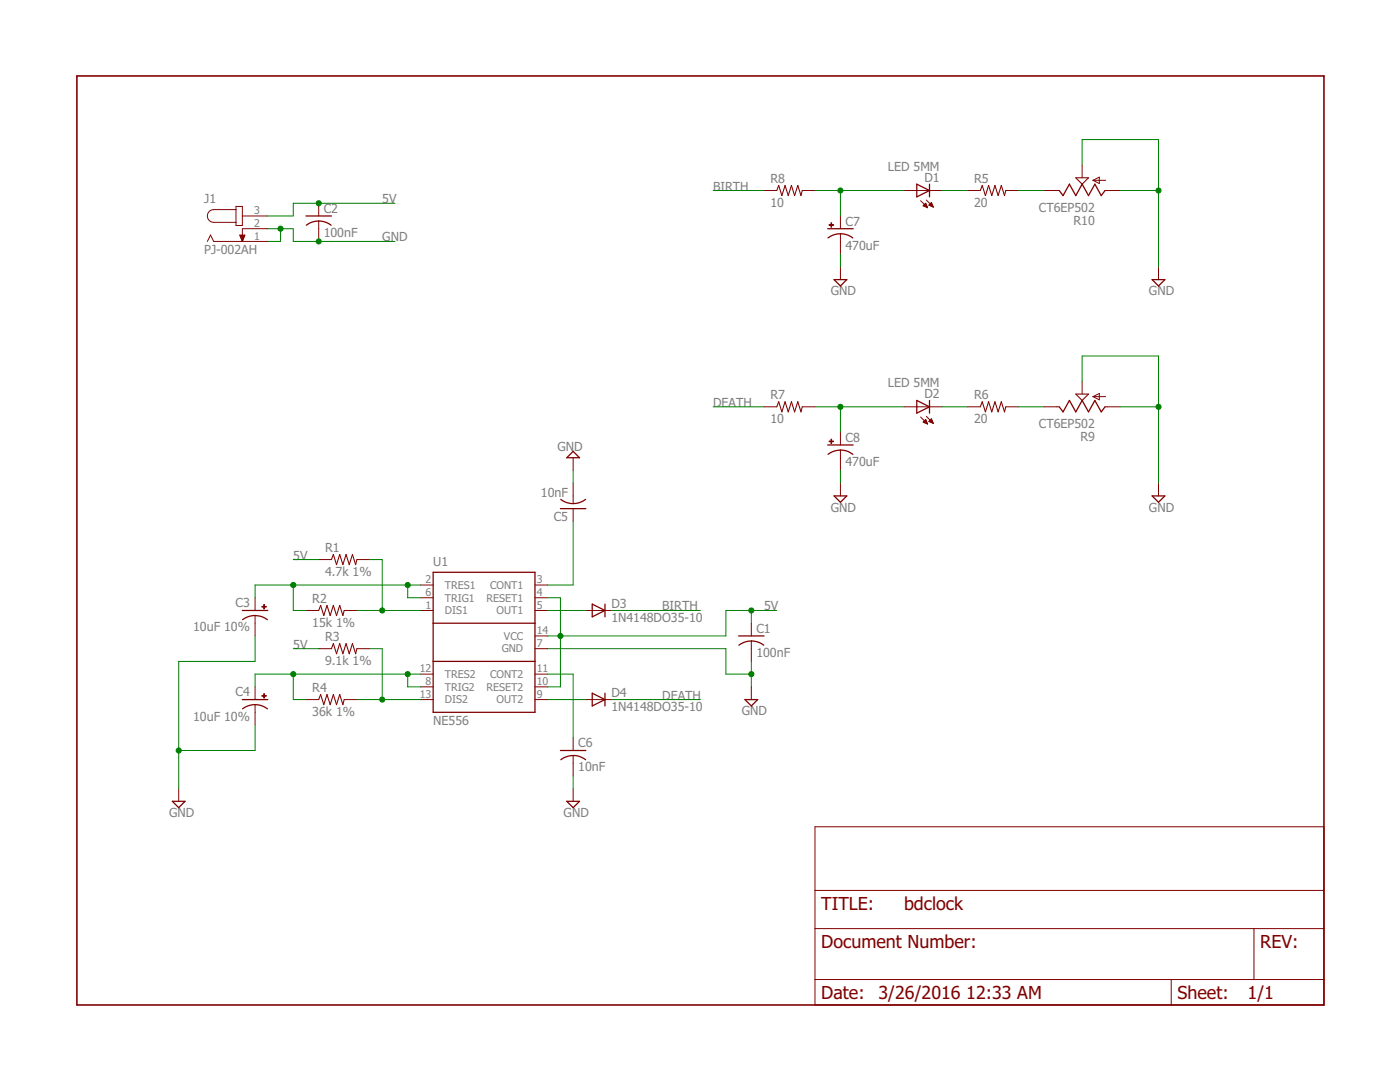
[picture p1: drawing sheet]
<svg xmlns="http://www.w3.org/2000/svg" width="279mm" height="216mm" viewBox="0 0 279 216" stroke-linecap="round" stroke-linejoin="round" font-family="sans-serif">
<path d="M15.3 15.2h248.9v185.3h-248.9z" fill="none" stroke="#800000" stroke-width=".32"/>
<g fill="none" stroke="#800000" stroke-width=".2">
<path d="M152.5 38h2.5M160.1 38h2.5M180.4 38h7.6M184.9 39.9l1.4 1.4M193.1 38h2.5M200.7 38h2.6M208.3 38h3.1M216 32.9v2.6M218.1 36l1.3-.7v1.3zM218.1 36h2.6M220.5 38h3.1M41.4 48.2l.6-1.3 .7 1.3h10.7"/>
<path d="M47.1 41.8h-4.4a1.27 1.27 0 0 0-1.3 1.3 1.27 1.27 0 0 0 1.3 1.3h4.4M47.1 41.2h1.3v3.8h-1.3zM47.9 46.9h1l-.5 1.3zM47.9 47h.9M47.9 47.1h.9M48 47.2h.7M48 47.3h.7M48.1 47.5h.5M48.1 47.6h.5M48.2 47.7h.3M48.2 47.8h.3M48.3 48h.2"/>
<path d="M48.3 48.1h.1M48.4 43.1h5M53.4 45.6h-5v2.6M63.6 40.6v2.5M63.6 44.1v4.1M167.7 43.1v2.5M167.7 46.7v4M167.7 53.3v2.5M183.7 40l1.4 1.4M184.2 41.1l.9 .3M184.2 41.1l.5-.5 .4 .8M184.3 41.1h.7"/>
<path d="M184.3 41h.6M184.4 40.8h.4M184.6 41.2h.4M184.6 40.7h.2M184.7 40.6h.1M184.8 41.3h.3M185.4 40.9l.5-.5 .4 .9zM185.4 41h.7M185.5 40.8h.6M185.6 40.7h.4M185.7 40.6h.2M185.7 41.1h.5"/>
<path d="M185.8 40.5h.1M186 41.2h.2M231.2 53.3v2.5M216 76.1v2.5M218.1 79.1h2.6M218.1 79.1l1.3-.6v1.3zM114.4 91.3v2.6M114.4 96.4v4.1M152.5 81.2h2.5M160.1 81.2h2.5M167.7 86.3v2.5M167.7 89.8v4.1"/>
<path d="M167.7 96.4v2.6M180.4 81.2h7.6M183.7 83.2l1.4 1.4M184.2 84.2l.5-.5 .4 .9zM184.3 84.3h.7M184.3 84.1h.6M184.4 84h.5M184.6 83.9h.2M184.6 84.4h.4M184.7 83.8h.1M184.9 83.1l1.4 1.4M184.9 84.5h.2"/>
<path d="M185.4 84.1l.5-.5 .4 .9zM185.4 84h.7M185.5 84.1h.6M185.6 83.9h.4M185.7 83.8h.2M185.7 84.3h.5M185.8 83.7h.1M186 84.4h.2M193.1 81.2h2.5M200.7 81.2h2.6M208.3 81.2h3.1M220.5 81.2h3.1"/>
<path d="M231.2 96.4v2.6M50.9 119.3v2.5M63.6 111.7h2.5M71.2 111.7h2.5M83.9 116.7h2.5M83.9 119.3h2.5M106.8 116.7h2.5M106.8 119.3h2.5M114.4 101.5v2.5M50.9 122.8v4.1M50.9 137.1v2.5M61.1 121.8h2.5"/>
<path d="M61.1 139.6h2.5M63.6 129.4h2.5M68.7 121.8h2.5M68.7 139.6h2.5M71.2 129.4h2.5M83.9 121.8h2.5M83.9 139.6h2.5M83.9 134.5h2.5M83.9 137.1h2.5M106.8 121.8h2.5M106.8 139.6h2.5M106.8 129.4h2.5"/>
<path d="M106.8 126.9h2.5M106.8 134.5h2.5M106.8 137.1h2.5M116.9 121.8h5.1M116.9 139.6h5.1M149.9 124.4v2.5M149.9 127.9v4.1M149.9 137.1v2.5M35.7 157.4v2.5M50.9 140.6v4.1M114.4 147.2v2.6M114.4 150.8v4"/>
<path d="M114.4 157.4v2.5M162.6 165h101.6v35.5h-101.6zM162.6 177.7h101.6M162.6 185.3h101.6M162.6 195.5h101.6M233.7 195.5v5M250.3 185.3v10.2"/>
</g>
<g fill="none" stroke="#800000" stroke-width=".25">
<path d="M183 36.7l2.5 1.3-2.5 1.3zM185.5 36.7v2.6M211.4 38l.8 1 1.2-2.3 1.3 2.3 1.3-2.3 1.2 2.3 1.3-2.3 1.3 2.3 .7-1M61.1 43.1h5M61.1 44.9a4 4 0 0 1 5 0M165.2 45.6h5.1M165.2 47.5a4 4 0 0 1 5 0M166.5 55.8h2.5l-1.3 1.3zM229.9 55.8h2.6l-1.3 1.3zM183 79.9l2.5 1.3-2.5 1.2zM185.5 79.9v2.5M111.9 99.7a4 4 0 0 0 5 0"/>
<path d="M114.4 90.1l1.3 1.2h-2.6zM165.2 88.8h5.1M165.2 90.7a4 4 0 0 1 5 0M166.5 99h2.5l-1.3 1.2zM211.4 81.2l.8 1 1.2-2.3 1.3 2.3 1.3-2.3 1.2 2.3 1.3-2.3 1.3 2.3 .7-1M229.9 99h2.6l-1.3 1.2zM86.4 114.2h20.4v27.9h-20.4zM111.8 101.5h5.1M48.4 121.8h5M48.4 139.6h5M50.9 122.8l-1.6 .3-.9 .6M50.9 122.8l1.6 .3 .9 .6"/>
<path d="M86.4 132h20.4M86.4 124.4h20.4M118.2 120.5l2.5 1.3-2.5 1.3zM118.2 138.3l2.5 1.3-2.5 1.3zM120.7 120.5v2.6M120.7 138.3v2.6M147.4 126.9h5.1M148.7 139.6h2.5l-1.3 1.3zM149.9 127.9l1.6 .3 .9 .5M149.9 127.9l-1 .1-1.4 .7M34.4 159.9h2.5l-1.2 1.3zM48.4 141.4a4 4 0 0 1 5 0"/>
<path d="M111.8 149.8h5.1M113.1 159.9h2.6l-1.3 1.3zM114.4 150.7a3.9 3.9 0 0 1 2.5 .9M114.4 150.8l-1.6 .3-.9 .5"/>
</g>
<g fill="#800000" stroke="#800000" stroke-width=".2">
<path d="M52.3 121h.8v.1h-.8z"/>
<path d="M52.6 120.6h.2v.9h-.2z"/>
<path d="M165.5 44.8h.8v.2h-.8z"/>
<path d="M165.8 44.4h.2v.9h-.2z"/>
<path d="M165.5 88h.8v.1h-.8z"/>
<path d="M165.8 87.6h.2v.9h-.2z"/>
<path d="M52.3 138.8h.8v.1h-.8z"/>
<path d="M52.6 138.4h.2v.9h-.2z"/>
</g>
<path d="M155 38l.4-1 .6 2 .7-2 .6 2 .6-2 .7 2 .6-2 .7 2 .2-1M195.6 38l.4-1 .7 2 .6-2 .6 2 .7-2 .6 2 .6-2 .7 2 .2-1M214.7 35.5h2.5l-1.2 1.2zM214.7 78.6h2.5l-1.2 1.3zM155 81.2l.4-1 .6 2 .7-2 .6 2 .6-2 .7 2 .6-2 .7 2 .2-1M195.6 81.2l.4-1 .7 2 .6-2 .6 2 .7-2 .6 2 .6-2 .7 2 .2-1M66.1 111.7l.4-1.1 .7 2.1 .6-2.1 .6 2.1 .7-2.1 .6 2.1 .6-2.1 .7 2.1 .2-1M63.6 121.8l.4-1 .6 2 .7-2 .6 2 .6-2 .7 2 .6-2 .6 2 .3-1M63.6 139.6l.4-1 .6 2 .7-2 .6 2 .6-2 .7 2 .6-2 .6 2 .3-1M66.1 129.4l.4-1 .7 2.1 .6-2.1 .6 2.1 .7-2.1 .6 2.1 .6-2.1 .7 2.1 .2-1.1" fill="none" stroke="#800000" stroke-width=".21"/>
<g fill="none" stroke="#008000" stroke-width=".2">
<path d="M142.3 38h10.2M162.6 38h17.8M167.7 38v5.1M188 38h5.1M203.3 38h5M216 32.9v-5h15.2v25.4M223.6 38h7.6M53.4 45.6h5.1v2.6h20.3M56 45.6v2.6h-2.6M78.8 40.6h-20.3v2.5h-5.1M167.7 50.7v2.6M216 76.1v-5.1h15.2v25.4"/>
<path d="M114.4 93.9v2.5M142.3 81.2h10.2M162.6 81.2h17.8M167.7 81.2v5.1M167.7 93.9v2.5M188 81.2h5.1M203.3 81.2h5M223.6 81.2h7.6M58.5 116.7v5.1h2.6M58.5 111.7h5.1M73.7 111.7h2.6v10.1M81.4 116.7v2.6h2.5"/>
<path d="M83.9 116.7h-33v2.6M109.3 119.3h2.5v17.8h-2.5M114.4 104v12.7h-5.1M50.9 126.9v5.1h-15.2v25.4M58.5 134.5v5.1h2.6M58.5 129.4h5.1M71.2 121.8h12.7M71.2 139.6h12.7M73.7 129.4h2.6v10.2M81.4 134.5v2.6h2.5M83.9 134.5h-33v2.6M109.3 121.8h7.6"/>
<path d="M109.3 139.6h7.6M109.3 129.4h35.6v5.1h5M109.3 134.5h5.1v12.7M122 121.8h17.8M122 139.6h17.8M149.9 121.8v2.6M149.9 132v5.1M155 121.8h-10.1v5.1h-35.6M50.9 144.7v5.1h-15.2M114.4 154.8v2.6"/>
</g>
<g fill="#008000" stroke="#008000" stroke-width=".2">
<circle cx="63.6" cy="40.6" r=".51"/>
<circle cx="149.9" cy="121.8" r=".51"/>
<circle cx="111.8" cy="126.9" r=".51"/>
<circle cx="56" cy="45.6" r=".51"/>
<circle cx="63.6" cy="48.2" r=".51"/>
<circle cx="149.9" cy="134.5" r=".51"/>
<circle cx="35.7" cy="149.8" r=".51"/>
<circle cx="231.2" cy="38" r=".51"/>
<circle cx="231.2" cy="81.2" r=".51"/>
<circle cx="167.7" cy="38" r=".51"/>
<circle cx="167.7" cy="81.2" r=".51"/>
<circle cx="81.4" cy="134.5" r=".51"/>
<circle cx="58.5" cy="134.5" r=".51"/>
<circle cx="76.3" cy="121.8" r=".51"/>
<circle cx="81.4" cy="116.7" r=".51"/>
<circle cx="58.5" cy="116.7" r=".51"/>
<circle cx="76.3" cy="139.6" r=".51"/>
</g>
<g font-size="3.6" fill="#800000">
<text x="163.9" y="181.5">TITLE:</text>
<text x="180.4" y="181.5">bdclock</text>
<text x="163.9" y="189.1">Document Number:</text>
<text x="251.5" y="189.1">REV:</text>
<text x="163.9" y="199.3">Date:</text>
<text x="175.3" y="199.3">3/26/2016</text>
<text x="192.8" y="199.3">12:33 AM</text>
<text x="235" y="199.3">Sheet:</text>
<text x="249" y="199.3">1/1</text>
</g>
<g font-size="2.5" fill="#808080">
<text x="177.2" y="34.1">LED 5MM</text>
<text x="40.7" y="40.6">J1</text>
<text x="76.3" y="40.6">5V</text>
<text x="142.3" y="38">BIRTH</text>
<text x="153.8" y="41.3">10</text>
<text x="153.8" y="36.5">R8</text>
<text x="184.5" y="36.2">D1</text>
<text x="194.4" y="41.3">20</text>
<text x="194.4" y="36.5">R5</text>
<text x="64.6" y="47.3">100nF</text>
<text x="64.6" y="42.5">C2</text>
<text x="168.7" y="45">C7</text>
<text x="207.4" y="42.3">CT6EP502</text>
<text x="214.3" y="44.9">R10</text>
<text x="40.7" y="50.7">PJ-002AH</text>
<text x="76.3" y="48.2">GND</text>
<text x="168.7" y="49.8">470uF</text>
<text x="165.8" y="59">GND</text>
<text x="229.3" y="59">GND</text>
<text x="177.2" y="77.2">LED 5MM</text>
<text x="142.3" y="81.2">DEATH</text>
<text x="153.8" y="79.7">R7</text>
<text x="184.5" y="79.4">D2</text>
<text x="194.4" y="79.7">R6</text>
<text x="111.3" y="89.9">GND</text>
<text x="153.8" y="84.5">10</text>
<text x="168.7" y="88.2">C8</text>
<text x="194.4" y="84.5">20</text>
<text x="207.4" y="85.5">CT6EP502</text>
<text x="215.6" y="88">R9</text>
<text x="168.7" y="93">470uF</text>
<text x="108" y="99.1">10nF</text>
<text x="110.5" y="103.9">C5</text>
<text x="165.8" y="102.1">GND</text>
<text x="229.3" y="102.1">GND</text>
<text x="58.5" y="111.7">5V</text>
<text x="64.9" y="110.2">R1</text>
<text x="86.5" y="112.9">U1</text>
<text x="64.9" y="115">4.7k 1%</text>
<text x="47" y="121.2">C3</text>
<text x="62.3" y="125.1">15k 1%</text>
<text x="62.3" y="120.3">R2</text>
<text x="122" y="124.1">1N4148DO35-10</text>
<text x="122" y="121.3">D3</text>
<text x="132.2" y="121.8">BIRTH</text>
<text x="152.5" y="121.8">5V</text>
<text x="38.5" y="126">10uF 10%</text>
<text x="58.5" y="129.4">5V</text>
<text x="64.9" y="127.9">R3</text>
<text x="151" y="131.1">100nF</text>
<text x="151" y="126.3">C1</text>
<text x="64.9" y="132.7">9.1k 1%</text>
<text x="38.5" y="143.8">10uF 10%</text>
<text x="47" y="139">C4</text>
<text x="62.3" y="142.9">36k 1%</text>
<text x="62.3" y="138.1">R4</text>
<text x="122" y="141.9">1N4148DO35-10</text>
<text x="122" y="139.1">D4</text>
<text x="132.2" y="139.6">DEATH</text>
<text x="148" y="142.8">GND</text>
<text x="86.5" y="144.7">NE556</text>
<text x="115.4" y="149.1">C6</text>
<text x="115.4" y="153.9">10nF</text>
<text x="33.8" y="163.1">GND</text>
<text x="112.5" y="163.1">GND</text>
</g>
<g font-size="2.1" fill="#808080">
<text x="50.7" y="42.7">3</text>
<text x="50.7" y="45.3">2</text>
<text x="50.7" y="47.8">1</text>
<text x="84.9" y="116.4">2</text>
<text x="84.9" y="118.9">6</text>
<text x="88.8" y="117.5">TRES1</text>
<text x="97.8" y="117.5">CONT1</text>
<text x="107.1" y="116.4">3</text>
<text x="107.1" y="118.9">4</text>
<text x="84.9" y="121.5">1</text>
<text x="88.8" y="120">TRIG1</text>
<text x="88.8" y="122.6">DIS1</text>
<text x="97.1" y="120">RESET1</text>
<text x="99.1" y="122.6">OUT1</text>
<text x="107.1" y="121.5">5</text>
<text x="100.1" y="130.2">GND</text>
<text x="100.6" y="127.7">VCC</text>
<text x="107.1" y="126.5">14</text>
<text x="107.1" y="129.1">7</text>
<text x="83.8" y="134.2">12</text>
<text x="84.9" y="136.7">8</text>
<text x="88.8" y="135.3">TRES2</text>
<text x="88.8" y="137.8">TRIG2</text>
<text x="97.1" y="137.8">RESET2</text>
<text x="97.8" y="135.3">CONT2</text>
<text x="107.1" y="136.7">10</text>
<text x="107.1" y="134.2">11</text>
<text x="83.8" y="139.2">13</text>
<text x="88.8" y="140.3">DIS2</text>
<text x="99.1" y="140.4">OUT2</text>
<text x="107.1" y="139.2">9</text>
</g>
</svg>
